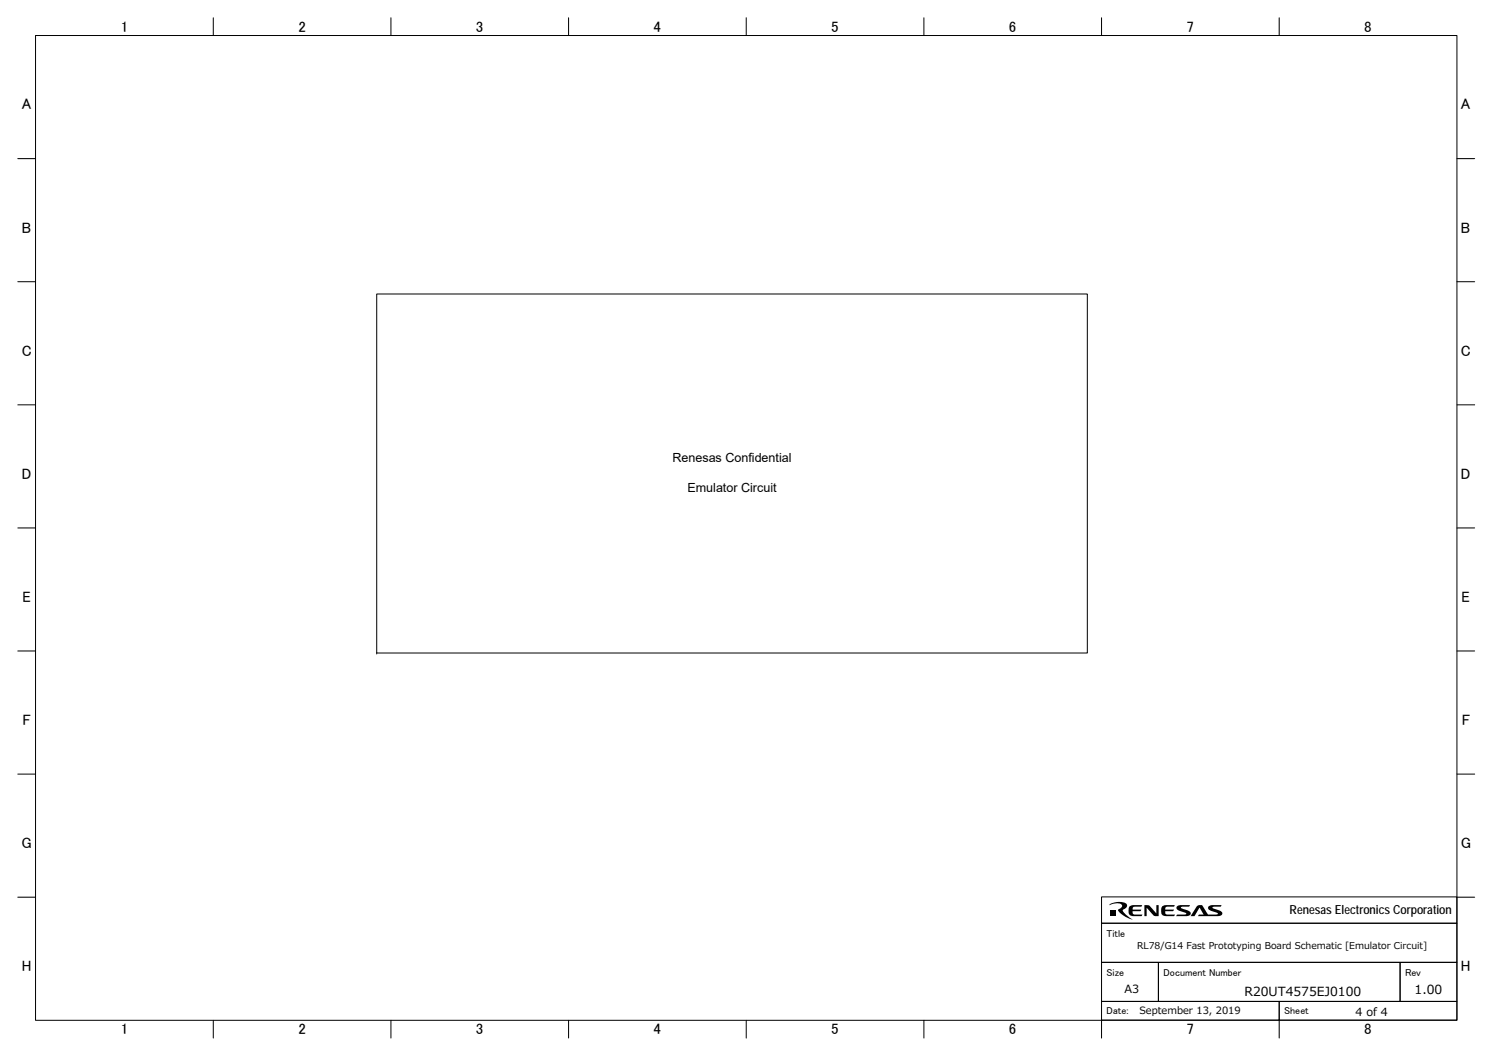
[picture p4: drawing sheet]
<svg xmlns="http://www.w3.org/2000/svg" width="420mm" height="297mm" viewBox="0 0 420 297" stroke-linecap="round" stroke-linejoin="round" font-family="sans-serif">
<g fill="none" stroke="#000" stroke-width=".28">
<path d="M10 10h400v277h-400zM60 5v5M110 5v5M160 5v5M210 5v5M260 5v5M310 5v5M360 5v5M5 44.6h5M410 44.6h5M5 79.2h5M410 79.2h5"/>
<path d="M5 113.9h5M410 113.9h5M5 148.5h5M410 148.5h5M5 183.1h5M410 183.1h5M5 217.7h5M410 217.7h5M5 252.4h5M310 259.7h100v11h-100zM310 252.3h100v7.4h-100zM410 252.4h5"/>
<path d="M310 270.7h16v11h-16zM326 270.7h68v11h-68zM394 270.7h16v11h-16zM60 287v5M110 287v5M160 287v5M210 287v5M260 287v5M310 287v5M310 281.7h50v5.2h-50zM360 287v5M360 281.7h50v5.2h-50z"/>
</g>
<path d="M312.4 256.1h1.5v1.5h-1.5zM312.3 254.3a5.7 5.7 0 0 1 4.5-.2l.4 .4a1.61 1.61 0 0 1-1.2 1.5 6.1 6.1 0 0 0 2.7 2.6 6.5 6.5 0 0 1-4.1-2.6l.1-.2a.95 .95 0 0 0 .9-.5 .95 .95 0 0 0-.1-1 3.9 3.9 0 0 0-3.3 .3zM318 254.9l1-.3h2.4l-.2 .4h-1.7a.62 .62 0 0 0-.6 .2 .62 .62 0 0 0-.2 .7h2.5l-.3 .4h-2.2v.4a.58 .58 0 0 0 .8 .6h2l-.3 .4-2.7-.1a.98 .98 0 0 1-.9-1 1.76 1.76 0 0 1 .4-1.7zM322.1 254.6l1.3 .1 2 2.2v-2.3h.7v3.1l-1.4-.2-2-2.1v2.3h-.6zM327.2 254.9l1-.3h2.4l-.3 .4h-1.8a.59 .59 0 0 0-.6 .9h2.5l-.3 .4h-2.2v.4a.56 .56 0 0 0 .7 .6h2.1l-.4 .4-2.6-.1a1.03 1.03 0 0 1-.9-1 1.8 1.8 0 0 1 .4-1.7zM331.1 255.1l.8-.5h3l-.3 .4h-1.9l-.4 .4 2.2 .8 .5 .4a.89 .89 0 0 1-.2 1 .89 .89 0 0 1-1 .1h-2.8l.3-.4 2.5-.2v-.3l-.5-.2a2.42 2.42 0 0 1-2.2-1.2zM336.9 254.8l.4-.2h1l1.6 2.7 2.8-.2-.1-.3-1.5-.5a.92 .92 0 0 1-.9-.4 .92 .92 0 0 1 0-1l1.1-.3h2.5l-.3 .4h-1.9l-.4 .2 .2 .3 1.4 .5a.95 .95 0 0 1 1 1.3l-1.1 .4h-5.6l.3-.4h1.3l-1.1-2-1.4 2.4h-1.1z" fill="#000"/>
<path d="M106 82.7h200v101h-200z" fill="#fff"/>
<path d="M106 82.7h200v101h-200zM106 183.7h.1" fill="none" stroke="#000" stroke-width=".28"/>
<g font-size="4.2">
<text x="34" y="9">1</text>
<text x="84" y="9">2</text>
<text x="134" y="9">3</text>
<text x="183.9" y="9">4</text>
<text x="233.9" y="9">5</text>
<text x="283.9" y="9">6</text>
<text x="333.9" y="9">7</text>
<text x="383.9" y="9">8</text>
<text x="6.2" y="30.8">A</text>
<text x="411.2" y="30.8">A</text>
<text x="6.2" y="65.4">B</text>
<text x="411.2" y="65.4">B</text>
<text x="6.1" y="100.1">C</text>
<text x="411.1" y="100.1">C</text>
<text x="6.1" y="134.7">D</text>
<text x="411.1" y="134.7">D</text>
<text x="6.3" y="169.3">E</text>
<text x="411.3" y="169.3">E</text>
<text x="6.3" y="203.9">F</text>
<text x="411.3" y="203.9">F</text>
<text x="6.1" y="238.5">G</text>
<text x="411.1" y="238.5">G</text>
<text x="6.1" y="273.2">H</text>
<text x="411.2" y="273.2">H</text>
<text x="34" y="291">1</text>
<text x="84" y="291">2</text>
<text x="134" y="291">3</text>
<text x="183.9" y="291">4</text>
<text x="233.9" y="291">5</text>
<text x="283.9" y="291">6</text>
<text x="333.9" y="291">7</text>
<text x="383.9" y="291">8</text>
</g>
<g font-size="3.5">
<text x="189.2" y="130">Renesas Confidential</text>
<text x="193.5" y="138.5">Emulator Circuit</text>
<text x="362.9" y="257.2">Renesas Electronics Corporation</text>
<text x="350.2" y="280.2">R20UT4575EJ0100</text>
<text x="398.1" y="279.5">1.00</text>
</g>
<g font-size="3.2">
<text x="316.4" y="279.4">A3</text>
<text x="381.5" y="285.8">4 of 4</text>
</g>
<g font-size="2.8">
<text x="311.4" y="263.7">Title</text>
<text x="311.4" y="274.6">Size</text>
<text x="327.4" y="274.6">Document Number</text>
<text x="395.4" y="274.6">Rev</text>
<text x="311.4" y="285.2">Date:</text>
<text x="320.7" y="285.3">September 13, 2019</text>
<text x="361.4" y="285.2">Sheet</text>
</g>
<text font-size="2.6" x="320" y="267">RL78/G14 Fast Prototyping Board Schematic [Emulator Circuit]</text>
</svg>
